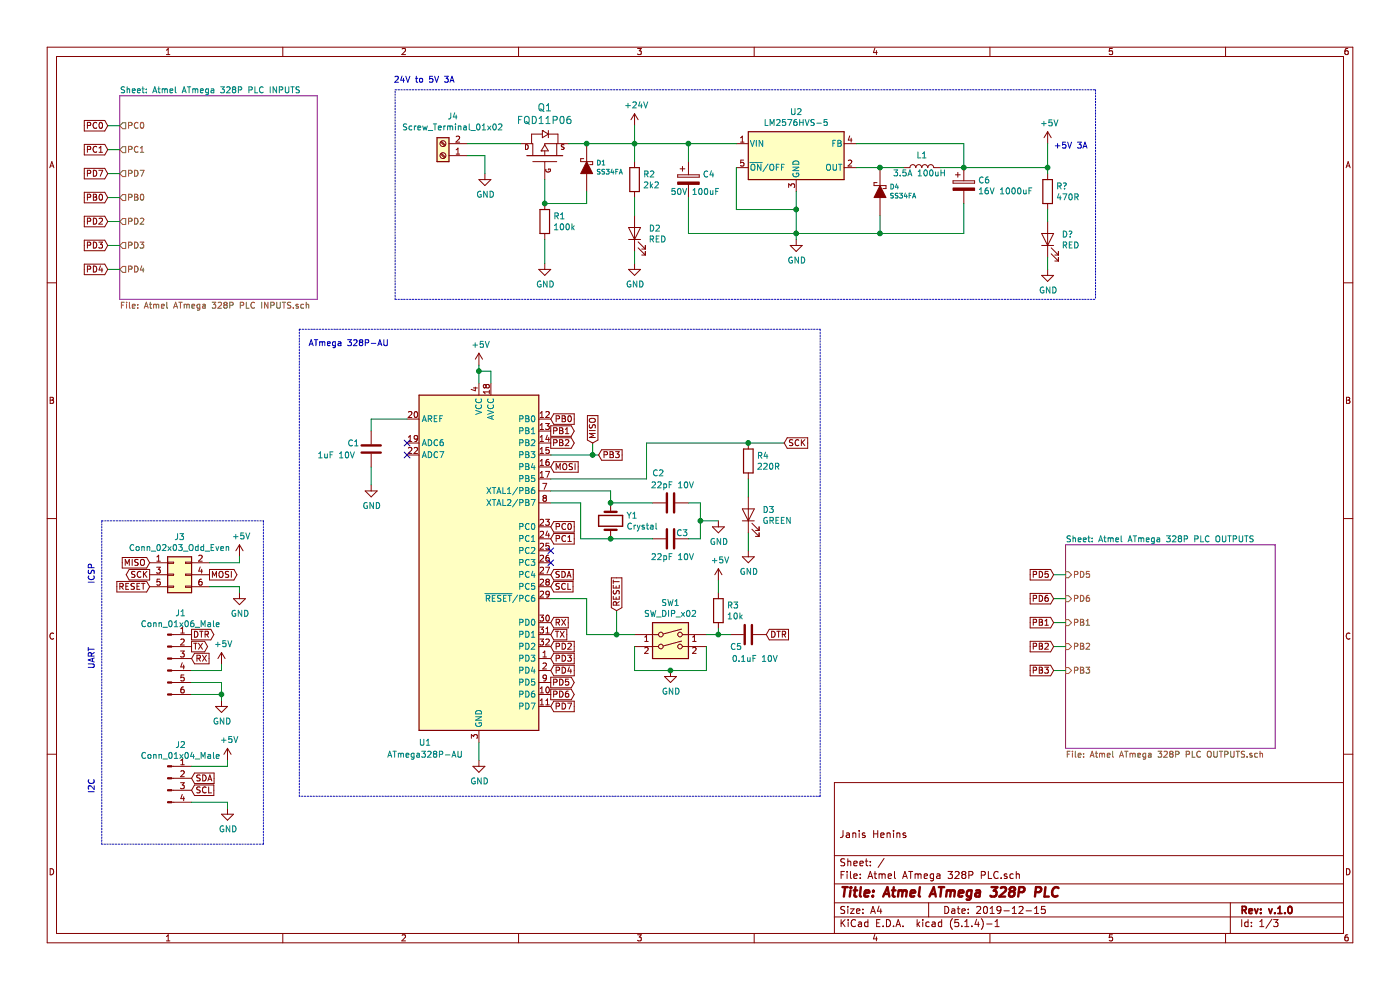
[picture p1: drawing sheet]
EESchema Schematic File Version 4
LIBS:Atmel ATmega 328P PLC-cache
EELAYER 30 0
EELAYER END
$Descr A4 11693 8268
encoding utf-8
Sheet 1 3
Title "Atmel ATmega 328P PLC"
Date "2019-12-15"
Rev "v.1.0"
Comp ""
Comment1 "Janis Henins"
Comment2 ""
Comment3 ""
Comment4 ""
$EndDescr
$Comp
L Device:LED D2
U 1 1
P 5300 1950
F 0 "D2" V 5339 1833 50  0000 R CNN
F 1 "RED" V 5248 1833 50  0000 R CNN
F 2 "LED_SMD:LED_0603_1608Metric_Pad1.05x0.95mm_HandSolder" H 5300 1950 50  0001 C CNN
F 3 "~" H 5300 1950 50  0001 C CNN
	1    5300 1950
	0    -1   -1   0   
$EndComp
$Comp
L power:GND #PWR013
U 1 1
P 5300 2200
F 0 "#PWR013" H 5300 1950 50  0001 C CNN
F 1 "GND" H 5305 2027 50  0000 C CNN
F 2 "" H 5300 2200 50  0001 C CNN
F 3 "" H 5300 2200 50  0001 C CNN
	1    5300 2200
	1    0    0    -1  
$EndComp
$Comp
L power:+24V #PWR012
U 1 1
P 5300 1050
F 0 "#PWR012" H 5300 900 50  0001 C CNN
F 1 "+24V" H 5315 1223 50  0000 C CNN
F 2 "" H 5300 1050 50  0001 C CNN
F 3 "" H 5300 1050 50  0001 C CNN
	1    5300 1050
	1    0    0    -1  
$EndComp
$Comp
L Device:R R2
U 1 1
P 5300 1500
F 0 "R2" H 5370 1546 50  0000 L CNN
F 1 "2k2" H 5370 1455 50  0000 L CNN
F 2 "Resistor_SMD:R_0603_1608Metric_Pad1.05x0.95mm_HandSolder" V 5230 1500 50  0001 C CNN
F 3 "~" H 5300 1500 50  0001 C CNN
	1    5300 1500
	1    0    0    -1  
$EndComp
$Comp
L power:GND #PWR010
U 1 1
P 4050 1450
F 0 "#PWR010" H 4050 1200 50  0001 C CNN
F 1 "GND" H 4055 1277 50  0000 C CNN
F 2 "" H 4050 1450 50  0001 C CNN
F 3 "" H 4050 1450 50  0001 C CNN
	1    4050 1450
	1    0    0    -1  
$EndComp
$Comp
L Connector:Screw_Terminal_01x02 J4
U 1 1
P 3700 1300
F 0 "J4" H 3618 975 50  0000 C CNN
F 1 "Screw_Terminal_01x02" H 3618 1066 50  0000 C CNN
F 2 "TerminalBlock_Phoenix:TerminalBlock_Phoenix_PT-1,5-2-5.0-H_1x02_P5.00mm_Horizontal" H 3700 1300 50  0001 C CNN
F 3 "~" H 3700 1300 50  0001 C CNN
	1    3700 1300
	-1   0    0    1   
$EndComp
$Sheet
S 1000 800  1650 1700
U 5DD82F75
F0 "Atmel ATmega 328P PLC INPUTS" 50
F1 "Atmel ATmega 328P PLC INPUTS.sch" 50
F2 "PC0" O L 1000 1050 50 
F3 "PC1" O L 1000 1250 50 
F4 "PD7" O L 1000 1450 50 
F5 "PB0" O L 1000 1650 50 
F6 "PD2" O L 1000 1850 50 
F7 "PD3" O L 1000 2050 50 
F8 "PD4" O L 1000 2250 50 
$EndSheet
$Comp
L MCU_Microchip_ATmega:ATmega328P-AU U1
U 1 1
P 4000 4700
F 0 "U1" H 3550 3200 50  0000 C CNN
F 1 "ATmega328P-AU" H 3550 3100 50  0000 C CNN
F 2 "Package_QFP:TQFP-32_7x7mm_P0.8mm" H 4000 4700 50  0001 C CIN
F 3 "http://ww1.microchip.com/downloads/en/DeviceDoc/ATmega328_P%20AVR%20MCU%20with%20picoPower%20Technology%20Data%20Sheet%2040001984A.pdf" H 4000 4700 50  0001 C CNN
	1    4000 4700
	1    0    0    -1  
$EndComp
$Comp
L power:+5V #PWR08
U 1 1
P 4000 3050
F 0 "#PWR08" H 4000 2900 50  0001 C CNN
F 1 "+5V" H 4015 3223 50  0000 C CNN
F 2 "" H 4000 3050 50  0001 C CNN
F 3 "" H 4000 3050 50  0001 C CNN
	1    4000 3050
	1    0    0    -1  
$EndComp
$Comp
L Device:C C1
U 1 1
P 3100 3750
F 0 "C1" H 2900 3800 50  0000 L CNN
F 1 "1uF 10V" H 2650 3700 50  0000 L CNN
F 2 "Capacitor_SMD:C_0603_1608Metric_Pad1.05x0.95mm_HandSolder" H 3138 3600 50  0001 C CNN
F 3 "~" H 3100 3750 50  0001 C CNN
	1    3100 3750
	1    0    0    -1  
$EndComp
$Comp
L power:GND #PWR07
U 1 1
P 3100 4050
F 0 "#PWR07" H 3100 3800 50  0001 C CNN
F 1 "GND" H 3105 3877 50  0000 C CNN
F 2 "" H 3100 4050 50  0001 C CNN
F 3 "" H 3100 4050 50  0001 C CNN
	1    3100 4050
	1    0    0    -1  
$EndComp
$Comp
L Device:C C2
U 1 1
P 5600 4200
F 0 "C2" V 5350 4150 50  0000 R CNN
F 1 "22pF 10V" V 5450 4400 50  0000 R CNN
F 2 "Capacitor_SMD:C_0603_1608Metric_Pad1.05x0.95mm_HandSolder" H 5638 4050 50  0001 C CNN
F 3 "~" H 5600 4200 50  0001 C CNN
	1    5600 4200
	0    1    1    0   
$EndComp
$Comp
L Device:C C3
U 1 1
P 5600 4500
F 0 "C3" V 5550 4650 50  0000 R CNN
F 1 "22pF 10V" V 5750 4700 50  0000 R CNN
F 2 "Capacitor_SMD:C_0603_1608Metric_Pad1.05x0.95mm_HandSolder" H 5638 4350 50  0001 C CNN
F 3 "~" H 5600 4500 50  0001 C CNN
	1    5600 4500
	0    1    1    0   
$EndComp
$Comp
L power:GND #PWR015
U 1 1
P 6000 4350
F 0 "#PWR015" H 6000 4100 50  0001 C CNN
F 1 "GND" H 6005 4177 50  0000 C CNN
F 2 "" H 6000 4350 50  0001 C CNN
F 3 "" H 6000 4350 50  0001 C CNN
	1    6000 4350
	1    0    0    -1  
$EndComp
$Comp
L Device:Crystal Y1
U 1 1
P 5100 4350
F 0 "Y1" V 5054 4481 50  0000 L CNN
F 1 "Crystal" V 5145 4481 50  0000 L CNN
F 2 "Crystal:Crystal_SMD_EuroQuartz_MT-4Pin_3.2x2.5mm_HandSoldering" H 5100 4350 50  0001 C CNN
F 3 "~" H 5100 4350 50  0001 C CNN
	1    5100 4350
	0    1    1    0   
$EndComp
$Comp
L Device:R R4
U 1 1
P 6250 3850
F 0 "R4" H 6320 3896 50  0000 L CNN
F 1 "220R" H 6320 3805 50  0000 L CNN
F 2 "Resistor_SMD:R_0603_1608Metric_Pad1.05x0.95mm_HandSolder" V 6180 3850 50  0001 C CNN
F 3 "~" H 6250 3850 50  0001 C CNN
	1    6250 3850
	1    0    0    -1  
$EndComp
$Comp
L Device:LED D3
U 1 1
P 6250 4300
F 0 "D3" V 6289 4183 50  0000 R CNN
F 1 "GREEN" V 6198 4183 50  0000 R CNN
F 2 "LED_SMD:LED_0603_1608Metric_Pad1.05x0.95mm_HandSolder" H 6250 4300 50  0001 C CNN
F 3 "~" H 6250 4300 50  0001 C CNN
	1    6250 4300
	0    -1   -1   0   
$EndComp
$Comp
L power:GND #PWR017
U 1 1
P 6250 4600
F 0 "#PWR017" H 6250 4350 50  0001 C CNN
F 1 "GND" H 6255 4427 50  0000 C CNN
F 2 "" H 6250 4600 50  0001 C CNN
F 3 "" H 6250 4600 50  0001 C CNN
	1    6250 4600
	1    0    0    -1  
$EndComp
$Comp
L Device:C C5
U 1 1
P 6250 5300
F 0 "C5" V 6350 5250 50  0000 R CNN
F 1 "0.1uF 10V" V 6450 5550 50  0000 R CNN
F 2 "Capacitor_SMD:C_0603_1608Metric_Pad1.05x0.95mm_HandSolder" H 6288 5150 50  0001 C CNN
F 3 "~" H 6250 5300 50  0001 C CNN
	1    6250 5300
	0    1    1    0   
$EndComp
$Comp
L power:+5V #PWR016
U 1 1
P 6000 4850
F 0 "#PWR016" H 6000 4700 50  0001 C CNN
F 1 "+5V" H 6015 5023 50  0000 C CNN
F 2 "" H 6000 4850 50  0001 C CNN
F 3 "" H 6000 4850 50  0001 C CNN
	1    6000 4850
	1    0    0    -1  
$EndComp
$Comp
L power:GND #PWR014
U 1 1
P 5600 5600
F 0 "#PWR014" H 5600 5350 50  0001 C CNN
F 1 "GND" H 5605 5427 50  0000 C CNN
F 2 "" H 5600 5600 50  0001 C CNN
F 3 "" H 5600 5600 50  0001 C CNN
	1    5600 5600
	1    0    0    -1  
$EndComp
NoConn ~ 3400 3700
NoConn ~ 3400 3800
NoConn ~ 4600 4600
NoConn ~ 4600 4700
Text GLabel 4600 3500 2    50   Input ~ 0
PB0
Text GLabel 4600 3600 2    50   Output ~ 0
PB1
Text GLabel 4600 3700 2    50   Output ~ 0
PB2
Text GLabel 4950 3700 1    50   Input ~ 0
MISO
Text GLabel 4600 3900 2    50   Input ~ 0
MOSI
Text GLabel 6550 3700 2    50   Input ~ 0
SCK
Text GLabel 4600 4400 2    50   Input ~ 0
PC0
Text GLabel 4600 4500 2    50   Input ~ 0
PC1
Text GLabel 4600 4800 2    50   Input ~ 0
SDA
Text GLabel 4600 4900 2    50   Input ~ 0
SCL
Text GLabel 5150 5100 1    50   Input ~ 0
RESET
Text GLabel 4600 5200 2    50   Input ~ 0
RX
Text GLabel 4600 5300 2    50   Input ~ 0
TX
Text GLabel 4600 5400 2    50   Input ~ 0
PD2
Text GLabel 4600 5900 2    50   Input ~ 0
PD7
Text GLabel 4600 5500 2    50   Input ~ 0
PD3
Text GLabel 4600 5600 2    50   Input ~ 0
PD4
Text GLabel 4600 5700 2    50   Output ~ 0
PD5
Text GLabel 4600 5800 2    50   Output ~ 0
PD6
$Sheet
S 8900 4550 1750 1700
U 5DD64443
F0 "Atmel ATmega 328P PLC OUTPUTS" 50
F1 "Atmel ATmega 328P PLC OUTPUTS.sch" 50
F2 "PD5" I L 8900 4800 50 
F3 "PD6" I L 8900 5000 50 
F4 "PB1" I L 8900 5200 50 
F5 "PB2" I L 8900 5400 50 
F6 "PB3" I L 8900 5600 50 
$EndSheet
Wire Wire Line
	3900 1300 4050 1300
Wire Wire Line
	4050 1300 4050 1450
Wire Wire Line
	5300 1650 5300 1800
Wire Wire Line
	5300 2100 5300 2200
$Comp
L power:GND #PWR09
U 1 1
P 4000 6350
F 0 "#PWR09" H 4000 6100 50  0001 C CNN
F 1 "GND" H 4005 6177 50  0000 C CNN
F 2 "" H 4000 6350 50  0001 C CNN
F 3 "" H 4000 6350 50  0001 C CNN
	1    4000 6350
	1    0    0    -1  
$EndComp
Wire Wire Line
	4000 6200 4000 6350
Wire Wire Line
	4000 3050 4000 3100
Wire Wire Line
	4100 3200 4100 3100
Wire Wire Line
	4100 3100 4000 3100
Connection ~ 4000 3100
Wire Wire Line
	4000 3100 4000 3200
Wire Wire Line
	3100 3500 3100 3600
Wire Wire Line
	3100 3900 3100 4050
Wire Wire Line
	3400 3500 3100 3500
Wire Wire Line
	5000 3800 4950 3800
Wire Wire Line
	4950 3700 4950 3800
Connection ~ 4950 3800
Wire Wire Line
	4950 3800 4600 3800
$Comp
L Switch_JLCPCB:SW_DIP_x02 SW1
U 1 1
P 5600 5400
F 0 "SW1" H 5600 5767 50  0000 C CNN
F 1 "SW_DIP_x02" H 5600 5676 50  0000 C CNN
F 2 "freetronics_footprints:SW_PUSHBUTTON_SMD" H 5600 5400 50  0001 C CNN
F 3 "~" H 5600 5400 50  0001 C CNN
	1    5600 5400
	1    0    0    -1  
$EndComp
Wire Wire Line
	5900 5300 6000 5300
Wire Wire Line
	6000 5250 6000 5300
Connection ~ 6000 5300
Wire Wire Line
	6000 5300 6100 5300
Wire Wire Line
	6000 4950 6000 4850
Wire Wire Line
	5900 5400 5900 5600
Wire Wire Line
	5900 5600 5600 5600
Wire Wire Line
	5300 5400 5300 5600
Wire Wire Line
	5300 5600 5600 5600
Connection ~ 5600 5600
Text GLabel 6400 5300 2    50   Input ~ 0
DTR
$Comp
L Device:R R3
U 1 1
P 6000 5100
F 0 "R3" H 6070 5146 50  0000 L CNN
F 1 "10k" H 6070 5055 50  0000 L CNN
F 2 "Resistor_SMD:R_0603_1608Metric_Pad1.05x0.95mm_HandSolder" V 5930 5100 50  0001 C CNN
F 3 "~" H 6000 5100 50  0001 C CNN
	1    6000 5100
	1    0    0    -1  
$EndComp
Wire Wire Line
	5750 4200 5850 4200
Wire Wire Line
	5850 4200 5850 4350
Wire Wire Line
	5450 4500 5100 4500
Wire Wire Line
	5450 4200 5100 4200
Wire Wire Line
	5150 5100 5150 5300
Wire Wire Line
	5150 5300 5300 5300
Wire Wire Line
	5150 5300 4900 5300
Wire Wire Line
	4900 5300 4900 5000
Wire Wire Line
	4900 5000 4600 5000
Connection ~ 5150 5300
Wire Wire Line
	5750 4500 5850 4500
Wire Wire Line
	6000 4350 5850 4350
Connection ~ 5850 4350
Wire Wire Line
	5850 4350 5850 4500
Wire Wire Line
	5100 4500 4850 4500
Wire Wire Line
	4850 4500 4850 4200
Wire Wire Line
	4850 4200 4600 4200
Connection ~ 5100 4500
Wire Wire Line
	4600 4100 5100 4100
Wire Wire Line
	5100 4100 5100 4200
Connection ~ 5100 4200
Wire Wire Line
	4600 4000 5400 4000
Wire Wire Line
	5400 4000 5400 3700
Wire Wire Line
	5400 3700 6250 3700
Wire Wire Line
	6550 3700 6250 3700
Connection ~ 6250 3700
Wire Wire Line
	6250 4000 6250 4150
Wire Wire Line
	6250 4450 6250 4600
Wire Notes Line
	3300 2500 3300 750 
Text Notes 3800 700  2    50   ~ 0
24V to 5V 3A
Wire Notes Line
	2200 4350 2200 7050
Wire Notes Line
	2500 2750 6850 2750
Wire Notes Line
	6850 2750 6850 6650
Wire Notes Line
	6850 6650 2500 6650
Wire Notes Line
	2500 6650 2500 2750
Text Notes 3250 2900 2    50   ~ 0
ATmega 328P-AU
Text Notes 800  6500 3    50   ~ 0
I2C
Text Notes 800  5400 3    50   ~ 0
UART
Text Notes 800  4700 3    50   ~ 0
ICSP
Wire Notes Line
	850  7050 850  4350
Wire Notes Line
	2200 7050 850  7050
Wire Notes Line
	850  4350 2200 4350
Wire Wire Line
	2000 4700 1750 4700
Wire Wire Line
	2000 4650 2000 4700
Wire Wire Line
	2000 4900 1750 4900
Wire Wire Line
	2000 4950 2000 4900
Wire Wire Line
	1900 6700 1600 6700
Wire Wire Line
	1900 6750 1900 6700
Wire Wire Line
	1900 6400 1600 6400
Wire Wire Line
	1900 6350 1900 6400
Wire Wire Line
	1850 5800 1850 5850
Connection ~ 1850 5800
Wire Wire Line
	1600 5800 1850 5800
Wire Wire Line
	1850 5700 1850 5800
Wire Wire Line
	1600 5700 1850 5700
Wire Wire Line
	1850 5600 1600 5600
Wire Wire Line
	1850 5550 1850 5600
Text GLabel 1600 6600 2    50   Input ~ 0
SCL
Text GLabel 1600 6500 2    50   Input ~ 0
SDA
$Comp
L power:GND #PWR02
U 1 1
P 1850 5850
F 0 "#PWR02" H 1850 5600 50  0001 C CNN
F 1 "GND" H 1855 5677 50  0000 C CNN
F 2 "" H 1850 5850 50  0001 C CNN
F 3 "" H 1850 5850 50  0001 C CNN
	1    1850 5850
	1    0    0    -1  
$EndComp
$Comp
L power:+5V #PWR01
U 1 1
P 1850 5550
F 0 "#PWR01" H 1850 5400 50  0001 C CNN
F 1 "+5V" H 1865 5723 50  0000 C CNN
F 2 "" H 1850 5550 50  0001 C CNN
F 3 "" H 1850 5550 50  0001 C CNN
	1    1850 5550
	1    0    0    -1  
$EndComp
Text GLabel 1600 5500 2    50   Input ~ 0
RX
Text GLabel 1600 5400 2    50   Output ~ 0
TX
Text GLabel 1600 5300 2    50   Output ~ 0
DTR
Text GLabel 1250 4900 0    50   Input ~ 0
RESET
Text GLabel 1250 4800 0    50   Output ~ 0
SCK
Text GLabel 1250 4700 0    50   Input ~ 0
MISO
Text GLabel 1750 4800 2    50   Output ~ 0
MOSI
$Comp
L power:GND #PWR04
U 1 1
P 1900 6750
F 0 "#PWR04" H 1900 6500 50  0001 C CNN
F 1 "GND" H 1905 6577 50  0000 C CNN
F 2 "" H 1900 6750 50  0001 C CNN
F 3 "" H 1900 6750 50  0001 C CNN
	1    1900 6750
	1    0    0    -1  
$EndComp
$Comp
L power:+5V #PWR03
U 1 1
P 1900 6350
F 0 "#PWR03" H 1900 6200 50  0001 C CNN
F 1 "+5V" H 1915 6523 50  0000 C CNN
F 2 "" H 1900 6350 50  0001 C CNN
F 3 "" H 1900 6350 50  0001 C CNN
	1    1900 6350
	1    0    0    -1  
$EndComp
$Comp
L power:GND #PWR06
U 1 1
P 2000 4950
F 0 "#PWR06" H 2000 4700 50  0001 C CNN
F 1 "GND" H 2005 4777 50  0000 C CNN
F 2 "" H 2000 4950 50  0001 C CNN
F 3 "" H 2000 4950 50  0001 C CNN
	1    2000 4950
	1    0    0    -1  
$EndComp
$Comp
L power:+5V #PWR05
U 1 1
P 2000 4650
F 0 "#PWR05" H 2000 4500 50  0001 C CNN
F 1 "+5V" H 2015 4823 50  0000 C CNN
F 2 "" H 2000 4650 50  0001 C CNN
F 3 "" H 2000 4650 50  0001 C CNN
	1    2000 4650
	1    0    0    -1  
$EndComp
$Comp
L Connector:Conn_01x04_Male J2
U 1 1
P 1400 6500
F 0 "J2" H 1508 6781 50  0000 C CNN
F 1 "Conn_01x04_Male" H 1508 6690 50  0000 C CNN
F 2 "Connector_PinHeader_2.54mm:PinHeader_1x04_P2.54mm_Vertical" H 1400 6500 50  0001 C CNN
F 3 "~" H 1400 6500 50  0001 C CNN
	1    1400 6500
	1    0    0    -1  
$EndComp
$Comp
L Connector_Generic:Conn_02x03_Odd_Even J3
U 1 1
P 1450 4800
F 0 "J3" H 1500 5117 50  0000 C CNN
F 1 "Conn_02x03_Odd_Even" H 1500 5026 50  0000 C CNN
F 2 "Connector_PinHeader_2.54mm:PinHeader_2x03_P2.54mm_Vertical" H 1450 4800 50  0001 C CNN
F 3 "~" H 1450 4800 50  0001 C CNN
	1    1450 4800
	1    0    0    -1  
$EndComp
$Comp
L Connector:Conn_01x06_Male J1
U 1 1
P 1400 5500
F 0 "J1" H 1508 5881 50  0000 C CNN
F 1 "Conn_01x06_Male" H 1508 5790 50  0000 C CNN
F 2 "Connector_PinHeader_2.54mm:PinHeader_1x06_P2.54mm_Vertical" H 1400 5500 50  0001 C CNN
F 3 "~" H 1400 5500 50  0001 C CNN
	1    1400 5500
	1    0    0    -1  
$EndComp
Text GLabel 5000 3800 2    50   Input ~ 0
PB3
Text GLabel 900  1050 0    50   Input ~ 0
PC0
Text GLabel 900  1250 0    50   Input ~ 0
PC1
Text GLabel 900  1450 0    50   Input ~ 0
PD7
Text GLabel 900  1650 0    50   Input ~ 0
PB0
Text GLabel 900  1850 0    50   Input ~ 0
PD2
Text GLabel 900  2050 0    50   Input ~ 0
PD3
Text GLabel 900  2250 0    50   Input ~ 0
PD4
Wire Wire Line
	1000 1050 900  1050
Wire Wire Line
	1000 1250 900  1250
Wire Wire Line
	1000 1450 900  1450
Wire Wire Line
	1000 1650 900  1650
Wire Wire Line
	1000 1850 900  1850
Wire Wire Line
	1000 2050 900  2050
Wire Wire Line
	1000 2250 900  2250
Text GLabel 8800 4800 0    50   Input ~ 0
PD5
Text GLabel 8800 5000 0    50   Input ~ 0
PD6
Text GLabel 8800 5200 0    50   Input ~ 0
PB1
Text GLabel 8800 5400 0    50   Input ~ 0
PB2
Text GLabel 8800 5600 0    50   Input ~ 0
PB3
Wire Wire Line
	8800 4800 8900 4800
Wire Wire Line
	8800 5000 8900 5000
Wire Wire Line
	8800 5200 8900 5200
Wire Wire Line
	8800 5400 8900 5400
Wire Wire Line
	8800 5600 8900 5600
$Comp
L freetronics_schematic:MOSFET_P Q1
U 1 1
P 4550 1300
F 0 "Q1" V 4948 1300 60  0000 C CNN
F 1 "FQD11P06" V 4842 1300 60  0000 C CNN
F 2 "digikey-footprints:TO-252-3" V 4842 1300 60  0001 C CNN
F 3 "https://www.onsemi.com/pub/Collateral/FQU11P06-D.pdf" V 4842 1300 60  0001 C CNN
	1    4550 1300
	0    -1   -1   0   
$EndComp
$Comp
L freetronics_schematic:DIODE_SCHOTTKY D1
U 1 1
P 4900 1400
F 0 "D1" V 4938 1321 40  0000 R CNN
F 1 "SS34FA" V 4862 1321 40  0000 R CNN
F 2 "Diode_SMD:D_SMA" V 4824 1321 60  0001 R CNN
F 3 "https://html.alldatasheet.com/html-pdf/915642/BILIN/SS34FA/149/1/SS34FA.html" V 4824 1321 60  0001 R CNN
	1    4900 1400
	0    -1   -1   0   
$EndComp
$Comp
L Device:R R1
U 1 1
P 4550 1850
F 0 "R1" H 4620 1896 50  0000 L CNN
F 1 "100k" H 4620 1805 50  0000 L CNN
F 2 "Resistor_SMD:R_0805_2012Metric_Pad1.15x1.40mm_HandSolder" V 4480 1850 50  0001 C CNN
F 3 "~" H 4550 1850 50  0001 C CNN
	1    4550 1850
	1    0    0    -1  
$EndComp
$Comp
L power:GND #PWR011
U 1 1
P 4550 2200
F 0 "#PWR011" H 4550 1950 50  0001 C CNN
F 1 "GND" H 4555 2027 50  0000 C CNN
F 2 "" H 4550 2200 50  0001 C CNN
F 3 "" H 4550 2200 50  0001 C CNN
	1    4550 2200
	1    0    0    -1  
$EndComp
Wire Wire Line
	4550 2000 4550 2200
Wire Wire Line
	4900 1600 4900 1700
Wire Wire Line
	4900 1700 4550 1700
Wire Wire Line
	4550 1500 4550 1700
Connection ~ 4550 1700
Wire Wire Line
	4350 1200 3900 1200
$Comp
L Device:CP C4
U 1 1
P 5750 1500
F 0 "C4" H 5868 1546 50  0000 L CNN
F 1 "50V 100uF" H 5600 1400 50  0000 L CNN
F 2 "Capacitor_SMD:CP_Elec_8x10" H 5788 1350 50  0001 C CNN
F 3 "https://products.nichicon.co.jp/en/pdf/XJA043/e-uwt.pdf" H 5750 1500 50  0001 C CNN
	1    5750 1500
	1    0    0    -1  
$EndComp
Wire Wire Line
	4900 1200 4750 1200
Wire Wire Line
	4900 1200 5300 1200
Wire Wire Line
	5300 1050 5300 1200
Connection ~ 4900 1200
Connection ~ 5300 1200
$Comp
L Regulator_Switching:LM2576HVS-5 U2
U 1 1
P 6650 1300
F 0 "U2" H 6650 1667 50  0000 C CNN
F 1 "LM2576HVS-5" H 6650 1576 50  0000 C CNN
F 2 "Package_TO_SOT_SMD:TO-263-5_TabPin3" H 6650 1050 50  0001 L CIN
F 3 "http://www.ti.com/lit/ds/symlink/lm2576.pdf" H 6650 1300 50  0001 C CNN
	1    6650 1300
	1    0    0    -1  
$EndComp
$Comp
L freetronics_schematic:DIODE_SCHOTTKY D4
U 1 1
P 7350 1600
F 0 "D4" V 7388 1521 40  0000 R CNN
F 1 "SS34FA" V 7312 1521 40  0000 R CNN
F 2 "Diode_SMD:D_SMA" V 7274 1521 60  0001 R CNN
F 3 "https://html.alldatasheet.com/html-pdf/915642/BILIN/SS34FA/149/1/SS34FA.html" H 7350 1600 60  0001 C CNN
	1    7350 1600
	0    -1   -1   0   
$EndComp
$Comp
L Device:L L1
U 1 1
P 7700 1400
F 0 "L1" V 7800 1400 50  0000 C CNN
F 1 "3.5A 100uH " V 7650 1400 50  0000 C CNN
F 2 "" H 7700 1400 50  0001 C CNN
F 3 "http://productfinder.pulseeng.com/products/datasheets/P757.pdf" H 7700 1400 50  0001 C CNN
	1    7700 1400
	0    -1   -1   0   
$EndComp
$Comp
L Device:CP C6
U 1 1
P 8050 1550
F 0 "C6" H 8168 1596 50  0000 L CNN
F 1 "16V 1000uF" H 8168 1505 50  0000 L CNN
F 2 "Capacitor_SMD:CP_Elec_10x10" H 8088 1400 50  0001 C CNN
F 3 "https://www.nichicon.co.jp/english/products/pdfs/e-ucm.pdf" H 8050 1550 50  0001 C CNN
	1    8050 1550
	1    0    0    -1  
$EndComp
Wire Wire Line
	5300 1200 5300 1350
Wire Wire Line
	5300 1200 5750 1200
Wire Wire Line
	5750 1350 5750 1200
Connection ~ 5750 1200
Wire Wire Line
	5750 1200 6150 1200
$Comp
L power:GND #PWR018
U 1 1
P 6650 2000
F 0 "#PWR018" H 6650 1750 50  0001 C CNN
F 1 "GND" H 6655 1827 50  0000 C CNN
F 2 "" H 6650 2000 50  0001 C CNN
F 3 "" H 6650 2000 50  0001 C CNN
	1    6650 2000
	1    0    0    -1  
$EndComp
Wire Wire Line
	6650 1600 6650 1750
Wire Wire Line
	6150 1400 6150 1750
Wire Wire Line
	6150 1750 6650 1750
Connection ~ 6650 1750
Wire Wire Line
	6650 1750 6650 1950
Wire Wire Line
	7150 1400 7350 1400
Wire Wire Line
	7550 1400 7350 1400
Connection ~ 7350 1400
Wire Wire Line
	7350 1800 7350 1950
Wire Wire Line
	7350 1950 6650 1950
Connection ~ 6650 1950
Wire Wire Line
	6650 1950 6650 2000
Wire Wire Line
	8050 1700 8050 1950
Wire Wire Line
	8050 1950 7350 1950
Connection ~ 7350 1950
Wire Wire Line
	5750 1650 5750 1950
Wire Wire Line
	5750 1950 6650 1950
Wire Wire Line
	8050 1200 7150 1200
Wire Wire Line
	8050 1200 8050 1400
Wire Wire Line
	8050 1400 7850 1400
Connection ~ 8050 1400
$Comp
L power:+5V #PWR019
U 1 1
P 8750 1200
F 0 "#PWR019" H 8750 1050 50  0001 C CNN
F 1 "+5V" H 8765 1373 50  0000 C CNN
F 2 "" H 8750 1200 50  0001 C CNN
F 3 "" H 8750 1200 50  0001 C CNN
	1    8750 1200
	1    0    0    -1  
$EndComp
Wire Wire Line
	8750 1400 8750 1200
Text Notes 8800 1250 0    50   ~ 0
+5V 3A
Wire Wire Line
	8050 1400 8750 1400
$Comp
L Device:LED D?
U 1 1
P 8750 2000
F 0 "D?" V 8789 1883 50  0000 R CNN
F 1 "RED" V 8698 1883 50  0000 R CNN
F 2 "LED_SMD:LED_0603_1608Metric_Pad1.05x0.95mm_HandSolder" H 8750 2000 50  0001 C CNN
F 3 "~" H 8750 2000 50  0001 C CNN
	1    8750 2000
	0    -1   -1   0   
$EndComp
$Comp
L power:GND #PWR?
U 1 1
P 8750 2250
F 0 "#PWR?" H 8750 2000 50  0001 C CNN
F 1 "GND" H 8755 2077 50  0000 C CNN
F 2 "" H 8750 2250 50  0001 C CNN
F 3 "" H 8750 2250 50  0001 C CNN
	1    8750 2250
	1    0    0    -1  
$EndComp
$Comp
L Device:R R?
U 1 1
P 8750 1600
F 0 "R?" H 8820 1646 50  0000 L CNN
F 1 "470R" H 8820 1555 50  0000 L CNN
F 2 "Resistor_SMD:R_0603_1608Metric_Pad1.05x0.95mm_HandSolder" V 8680 1600 50  0001 C CNN
F 3 "~" H 8750 1600 50  0001 C CNN
	1    8750 1600
	1    0    0    -1  
$EndComp
Wire Wire Line
	8750 2150 8750 2250
Wire Wire Line
	8750 1450 8750 1400
Connection ~ 8750 1400
Wire Notes Line
	9150 750  9150 2500
Wire Notes Line
	3300 2500 9150 2500
Wire Notes Line
	3300 750  9150 750 
Wire Wire Line
	8750 1750 8750 1850
$EndSCHEMATC
